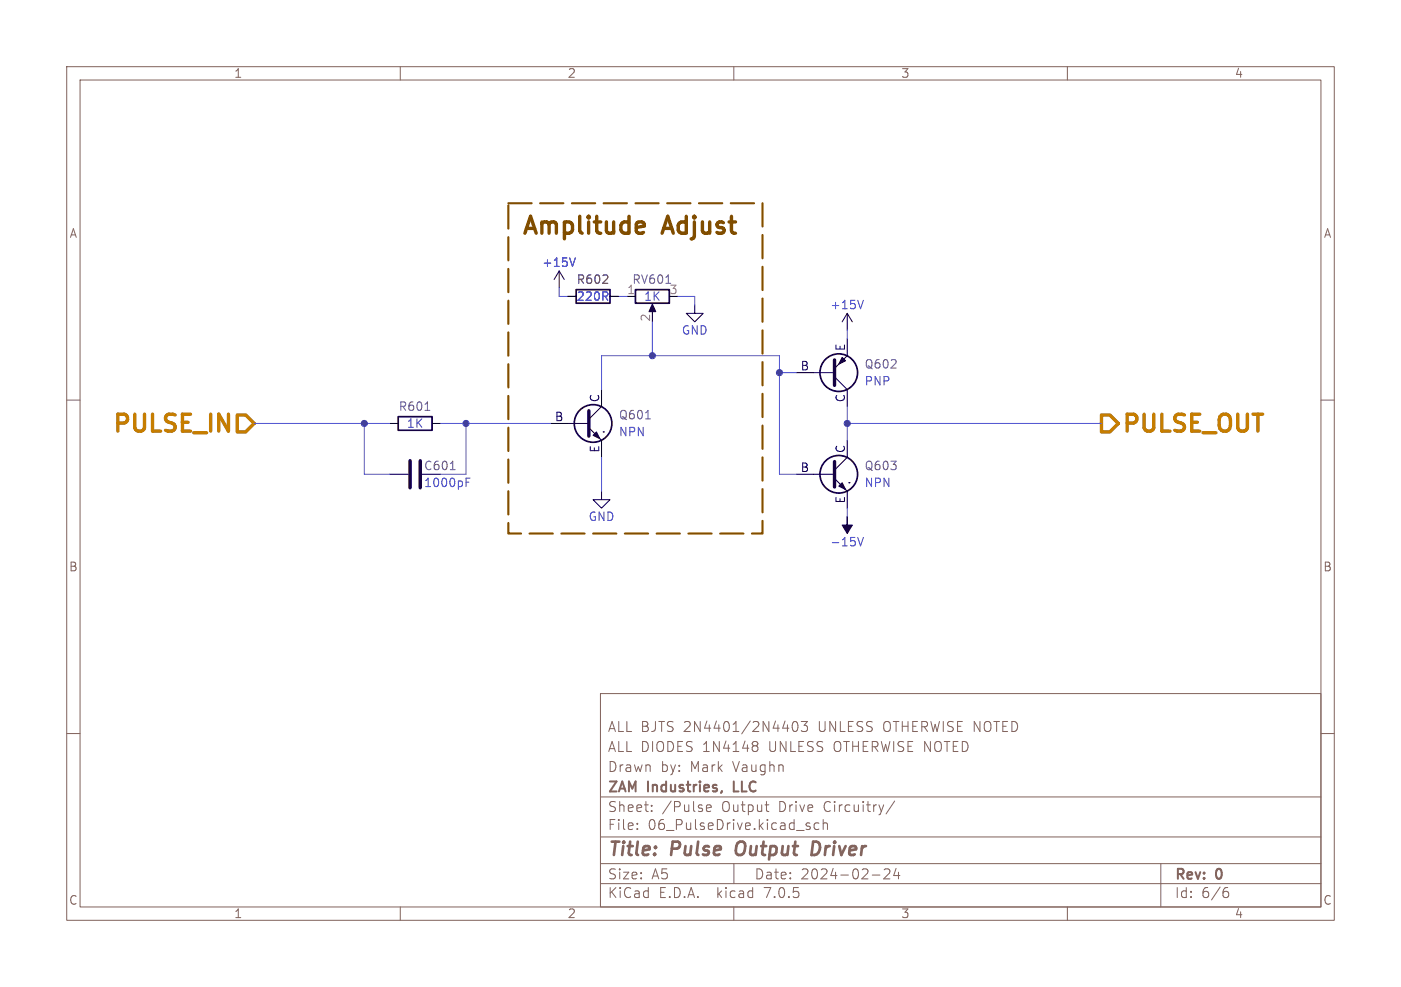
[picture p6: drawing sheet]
<svg xmlns="http://www.w3.org/2000/svg" width="210mm" height="148mm" viewBox="0 0 210 148" stroke-linecap="round" stroke-linejoin="round" font-family="sans-serif">
<g fill="none" stroke="#83655e" stroke-width=".15">
<path d="M10 10h190v128h-190zM12 12h186v124h-186zM60 10v2M110 10v2M160 10v2M10 60h2M198 60h2M10 110h2M90 104h108v32h-108zM90 119.5h108M113 111.2h.3l.3 .3-.1 .2-.2 .1M113 111.8h.3"/>
<path d="M113.3 111.8l.2 .2 .1 .4-.1 .2-.5 .1M118.9 108.3l.4-.1a.94 .94 0 0 1 0 1.5h-.2a.91 .91 0 0 1-.2-1.4zM120.1 108.2h.9l-.5 .6a.41 .41 0 0 1 .5 .2v.4l-.1 .2-.6 .1-.2-.2M198 110h2M60 136v2M90 132.5h108M90 129.5h108M90 125.5h108M95.5 124.2v.2M95.5 123.5v.1M97.7 121.5v.2M97.7 120.8v.1"/>
<path d="M105.9 121.2l.7-.2-.1-.2-.4-.1-.2 .2 .1 .7h.5M110 136v2M110 129.5v3M114.7 120.7h.5M115 121.6l.2 .1M121 123.9l.4 .1 .1 .2-.2 .2h-.3M121 123.4l.4 .1M122.8 123.5l-.5-.1-.3 .3v.4l.2 .2h.6M123.4 123.5a.37 .37 0 0 1 .6 .1v.8M123.4 122.9v1.5M130.8 131.2h1.1M132.5 130.4l.3-.1 .5 .1a.41 .41 0 0 1 0 .5l-.8 .9h.9"/>
<path d="M134.1 120.1l-1.3 1.9M134.3 130.2l-.3 1.1h.9M134.7 130.8v1M160 136v2M174 129.5v6.5M183.5 133.7h.4l.3 .2v.4l-.2 .2h-.5M184 133.1h-.2l-.3 .1"/>
</g>
<path d="M122.4 126.2h-.5l-.3 2h.5" fill="none" stroke="#83655e" stroke-width=".4"/>
<path d="M108.2 118.6l-.1 .2" fill="none" stroke="#83655e" stroke-width=".3"/>
<path d="M125.1 54v3.8M61.5 69.1v4.1M63 69.1v4.1M88.3 61.6v3.8M125.1 69.2v3.8" fill="none" stroke="#130040" stroke-width=".51"/>
<g fill="none" stroke="#010022" stroke-width=".15">
<path d="M85.1 44.5h1.3M90.2 58.4v2.6M91.4 44.5h1.3M94 44.5h1.2M119.4 55.9h2.5M127 50.8v2.5M127 58.4v2.6M58.4 71.1h2.8M58.4 63.5h1.3M64.8 63.5h1.2M82.5 63.5h2.6M90.2 66v2.6"/>
<path d="M119.4 71.1h2.5M127 66v2.6M127 73.7v2.5"/>
</g>
<path d="M63.7 61.5h.7M67.5 70.4h.7M96.8 62.8h.7" fill="none" stroke="#655885" stroke-width=".15"/>
<path d="M86.2 38.7l-.4 1.2M129.4 45l-.4 1.3M69.9 72.3h.4M69.9 71.7h.6M128.6 80.6l.4 1.3 .4-1.3" fill="none" stroke="#353dd0" stroke-width=".15"/>
<g fill="none" stroke="#130040" stroke-width=".15">
<path d="M83.8 40.6l-.7 1.3M83.8 40.6v2.6M83.8 40.6l.8 1.3M97.8 46v1M104.1 45.7v1.3h1.3l-1.3 1.3-1.2-1.3h1.2M121.9 55.9h3.2M125.1 56.5l1.9 1.9M127 53.3l-1.9 1.9M127 47l-.8 1.3M127 47v2.5M127 47l.8 1.3M85.1 63.5h3.2"/>
<path d="M88.3 64.1l1.9 1.9M90.2 73.7v1.2h1.2l-1.2 1.3-1.3-1.3h1.3M90.2 61l-1.9 1.9M90.4 64.8h.1M121.9 71.1h3.2M125.1 71.8l1.9 1.9M127 68.6l-1.9 1.9M127.3 72.4h.1"/>
</g>
<g fill="#130040" stroke="#130040" stroke-width=".15">
<path d="M88.9 65.3l.5-.5 .5 1z"/>
<path d="M97.8 45.6l.5 1.1h-1z"/>
<path d="M127 77.5v1.2h.8l-.8 1.3-.8-1.3h.8z"/>
<path d="M126.2 53.6l.5 .5-1 .5z"/>
<path d="M126.2 72.4l.5 1-1-.5z"/>
</g>
<g fill="none" stroke="#130040" stroke-width=".25">
<path d="M86.4 43.4h5v2.1h-5zM95.2 43.4h5.1v2.1h-5.1zM59.7 62.5h5.1v2h-5.1z"/>
<circle cx="125.7" cy="55.9" r="2.82"/>
<circle cx="88.9" cy="63.5" r="2.82"/>
<circle cx="125.7" cy="71.1" r="2.82"/>
</g>
<path d="M35.6 62.2h1.2l1.3 1.3-1.3 1.3h-1.2zM165.1 62.2h1.3l1.2 1.3-1.2 1.3h-1.3z" fill="none" stroke="#c67d00" stroke-width=".51"/>
<path d="M96.5 33.4l.1 .5-1.2 .2" fill="none" stroke="#804d00" stroke-width=".51"/>
<path d="M76.2 30.5h38.1v49.5h-38.1v-49.5" fill="none" stroke="#804d00" stroke-width=".32" stroke-dasharray="3.5 1.3"/>
<g fill="none" stroke="#5256d0" stroke-width=".15">
<path d="M83.8 43.2v1.3h1.3M90.2 58.4v-5.1h26.6v17.8h2.6M92.7 44.5h1.3M97.8 48.3v5M101.6 44.5h2.5v1.2M116.8 55.9h2.6M127 49.5v1.3M38.1 63.5h20.3M54.6 63.5v7.6h3.8M66 63.5h16.5M69.8 63.5v7.6h-3.8M90.2 68.6v5.1"/>
<path d="M127 63.5h38.1M127 61v5M127 76.2v1.3"/>
</g>
<g fill="#4026c4" stroke="#4026c4" stroke-width=".15">
<circle cx="54.6" cy="63.5" r=".46"/>
<circle cx="69.8" cy="63.5" r=".46"/>
<circle cx="127" cy="63.5" r=".46"/>
<circle cx="97.8" cy="53.3" r=".46"/>
<circle cx="116.8" cy="55.9" r=".46"/>
</g>
<g font-size="3.5" fill="#804d00">
<text x="78.1" y="35.3">Amplitude</text>
<text x="99.4" y="35.3">Adjust</text>
</g>
<g font-size="3.5" fill="#c67d00">
<text x="16.6" y="65.4">PULSE_IN</text>
<text x="168" y="65.4">PULSE_OUT</text>
</g>
<g font-size="2.8" fill="#83655e">
<text x="91" y="128.8">Title:</text>
<text x="100.5" y="128.8">Pulse</text>
<text x="110.8" y="128.8">Output</text>
<text x="122.7" y="128.8">Driver</text>
</g>
<g font-size="2.1" fill="#83655e">
<text x="91" y="112.9">ALL DIODES 1N4148</text>
<text x="91" y="109.9">ALL BJTS 2N4401/2N4403</text>
<text x="115.2" y="112.9">UNLESS OTHERWISE NOTED</text>
<text x="122.6" y="109.9">UNLESS OTHERWISE NOTED</text>
<text x="91" y="119.1">ZAM</text>
<text x="91" y="115.9">Drawn</text>
<text x="97" y="119.1">Industries,</text>
<text x="98.9" y="115.9">by:</text>
<text x="103.4" y="115.9">Mark</text>
<text x="109.8" y="115.9">Vaughn</text>
<text x="110.3" y="119.1">LLC</text>
<text x="91" y="124.6">File:</text>
<text x="91" y="121.9">Sheet:</text>
<text x="97" y="124.6">06_PulseDrive.kicad_sch</text>
<text x="99.2" y="121.9">/Pulse</text>
<text x="108.1" y="121.9">Output</text>
<text x="116.7" y="121.9">Drive</text>
<text x="123.5" y="121.9">Circuitry/</text>
<text x="91" y="134.8">KiCad</text>
<text x="91" y="132">Size:</text>
<text x="97.6" y="132">A5</text>
<text x="98.7" y="134.8">E.D.A.</text>
<text x="107.4" y="134.8">kicad</text>
<text x="113" y="132">Date:</text>
<text x="114.5" y="134.8">7.0.5</text>
<text x="119.9" y="132">2024-02-24</text>
<text x="176" y="132.2">Rev:</text>
<text x="176" y="134.8">Id:</text>
<text x="180" y="134.8">6/6</text>
<text x="182.2" y="132.2">0</text>
</g>
<g font-size="1.8" fill="#83655e">
<text x="35" y="11.8">1</text>
<text x="85" y="11.8">2</text>
<text x="135" y="11.8">3</text>
<text x="185" y="11.8">4</text>
<text x="10.4" y="35.8">A</text>
<text x="198.4" y="35.8">A</text>
<text x="10.3" y="85.8">B</text>
<text x="198.3" y="85.8">B</text>
<text x="10.3" y="135.8">C</text>
<text x="35" y="137.8">1</text>
<text x="85" y="137.8">2</text>
<text x="135" y="137.8">3</text>
<text x="185" y="137.8">4</text>
<text x="198.3" y="135.8">C</text>
</g>
<g font-size="1.8" fill="#353dd0">
<text x="81.2" y="40.2">+15V</text>
<text x="86.4" y="45.3">220R</text>
<text x="96.5" y="45.3">1K</text>
<text x="124.4" y="46.5">+15V</text>
<text x="102.1" y="50.4">GND</text>
<text x="129.5" y="58">PNP</text>
<text x="60.9" y="64.3">1K</text>
<text x="92.7" y="65.6">NPN</text>
<text x="63.5" y="73.2">1000pF</text>
<text x="129.5" y="73.2">NPN</text>
<text x="88.2" y="78.3">GND</text>
<text x="124.4" y="82.1">-15V</text>
</g>
<g font-size="1.8" fill="#655885">
<text x="86.4" y="42.7">R602</text>
<text x="94.7" y="42.7">RV601</text>
<text x="100.3" y="44.2">3</text>
<text x="129.5" y="55.4">Q602</text>
<text x="59.7" y="61.8">R601</text>
<text x="92.7" y="63.1">Q601</text>
<text x="63.5" y="70.7">C601</text>
<text x="129.5" y="70.7">Q603</text>
</g>
<g font-size="1.8" fill="#848484">
<text x="93.9" y="44.2">1</text>
<text x="97.5" y="48.3" transform="rotate(-90 97.5 48.3)">2</text>
</g>
<g font-size="1.8" fill="#15005e">
<text x="126.7" y="52.7" transform="rotate(-90 126.7 52.7)">E</text>
<text x="120" y="55.6">B</text>
<text x="83.1" y="63.2">B</text>
<text x="89.9" y="60.4" transform="rotate(-90 89.9 60.4)">C</text>
<text x="126.7" y="60.4" transform="rotate(-90 126.7 60.4)">C</text>
<text x="89.9" y="67.9" transform="rotate(-90 89.9 67.9)">E</text>
<text x="120" y="70.9">B</text>
<text x="126.7" y="68" transform="rotate(-90 126.7 68)">C</text>
<text x="126.7" y="75.6" transform="rotate(-90 126.7 75.6)">E</text>
</g>
</svg>
